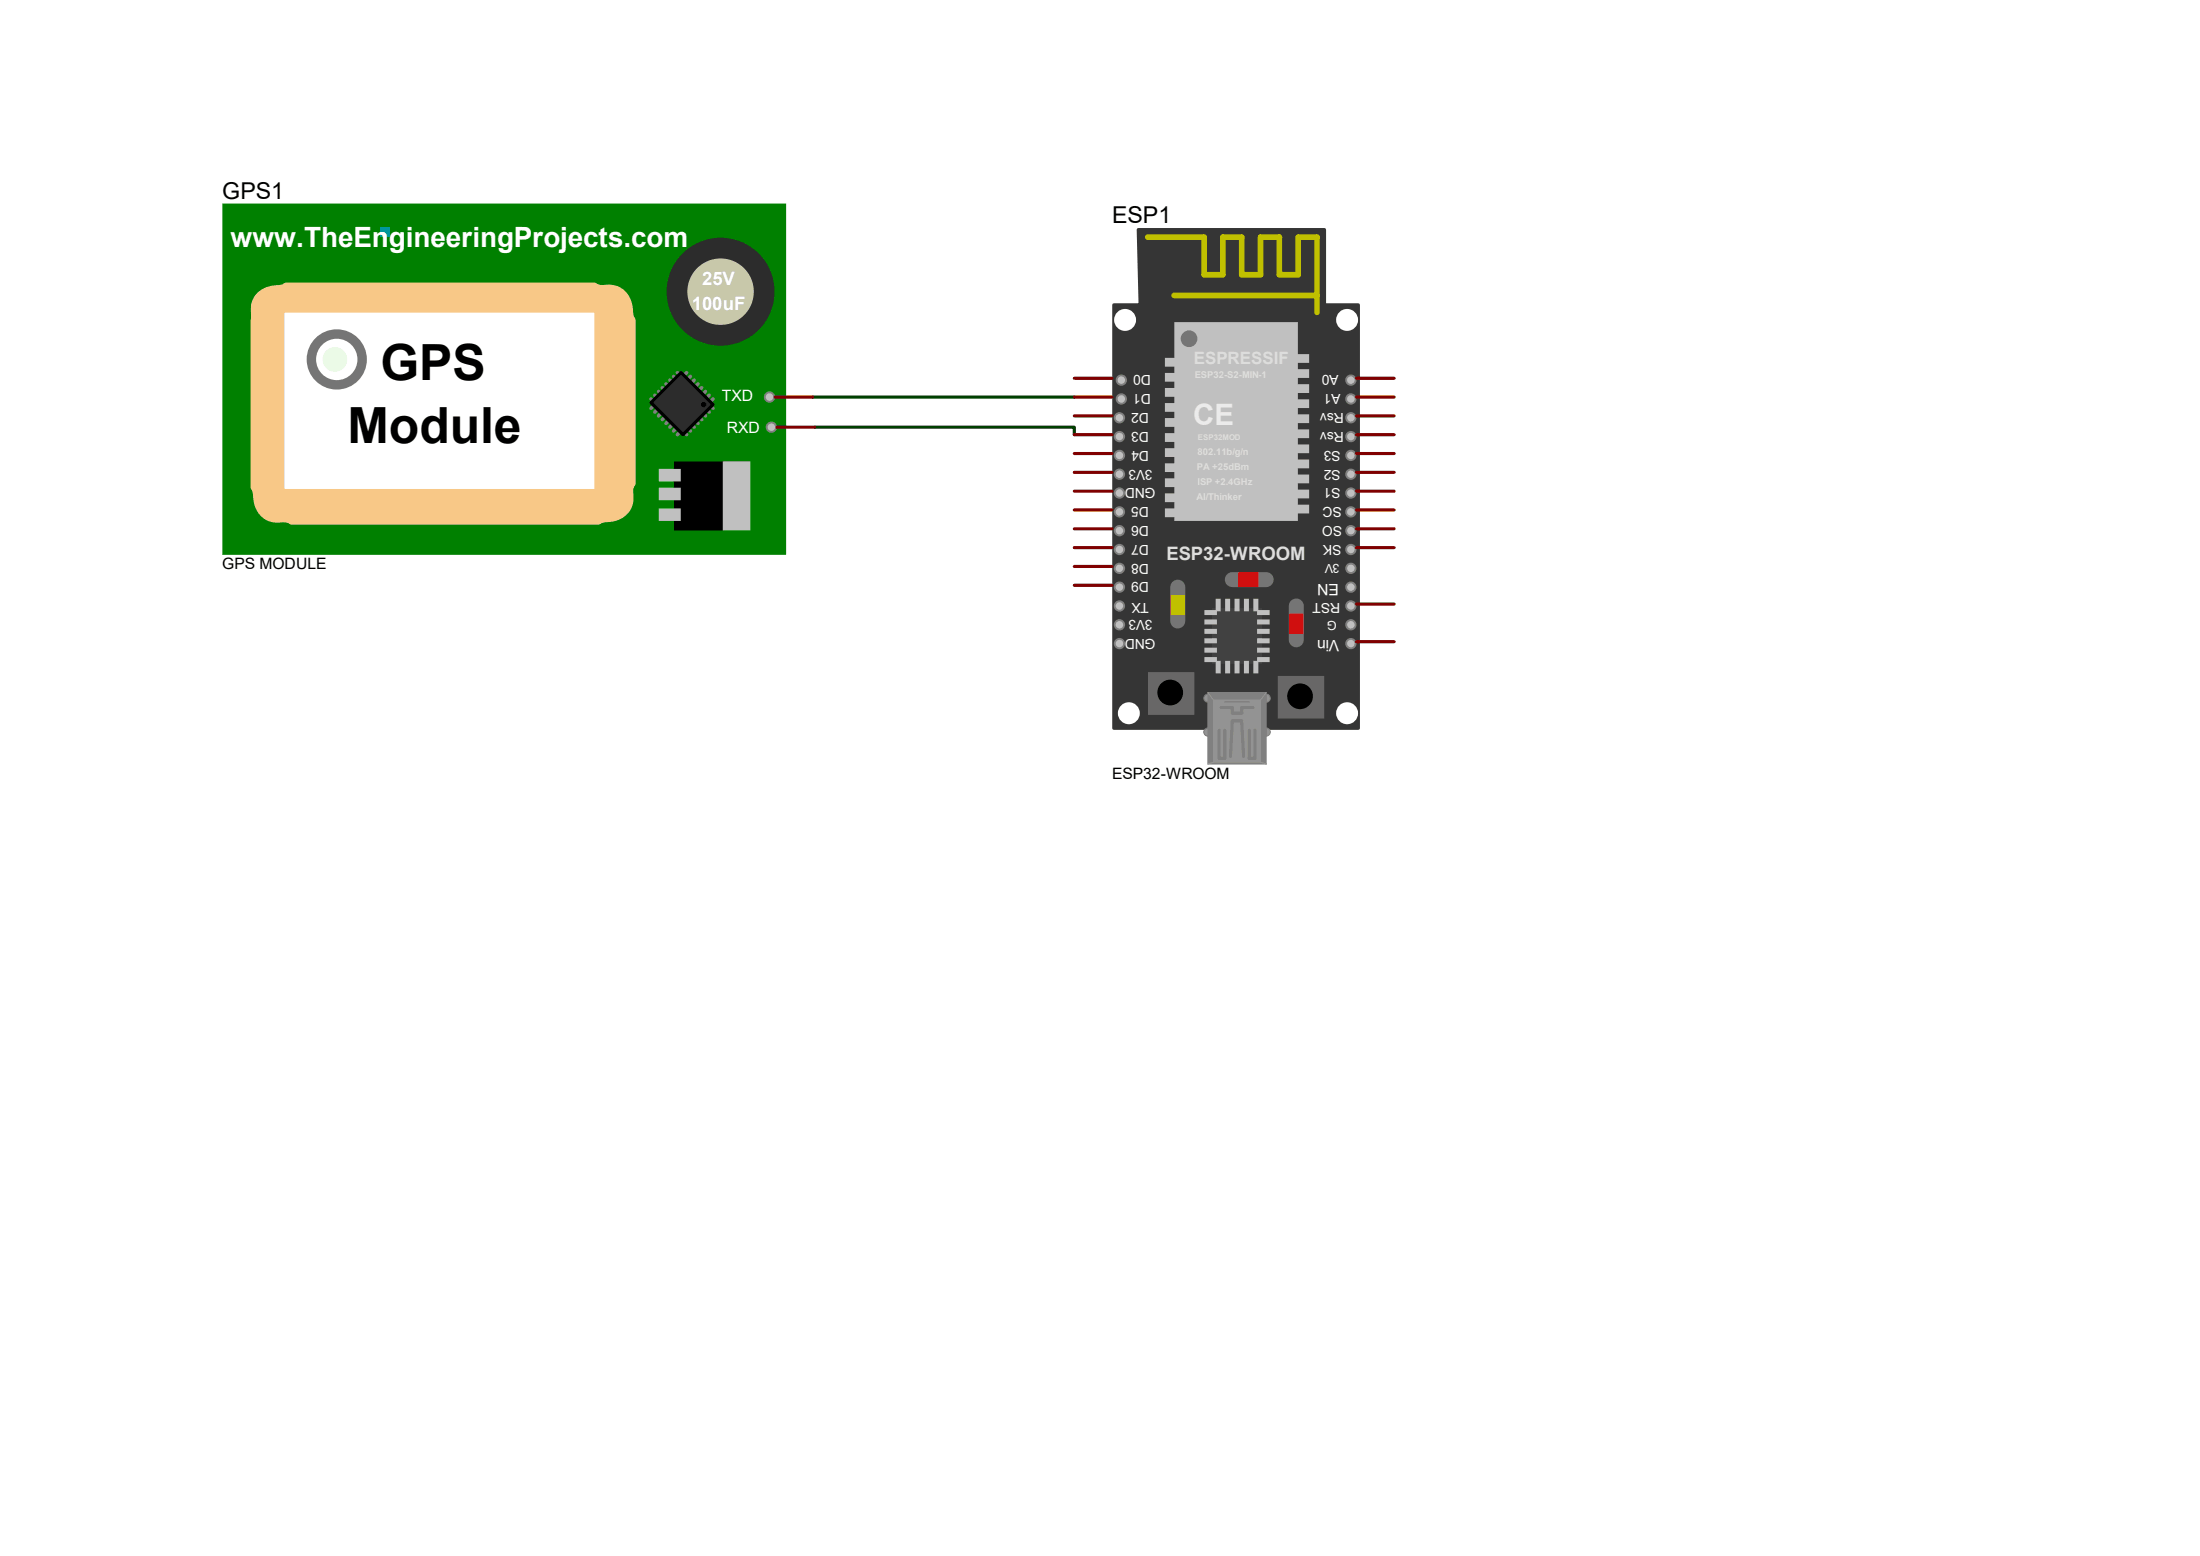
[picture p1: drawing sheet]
<svg xmlns="http://www.w3.org/2000/svg" width="297mm" height="210mm" viewBox="0 0 297 210" stroke-linecap="round" stroke-linejoin="round" font-family="sans-serif">
<path d="M109.7 53.6h35.3M110 57.7h35v1" fill="none" stroke="#004000" stroke-width=".42"/>
<path d="M153.7 31h25.1v10.1h4.6v57.2h-33v-57.2h3.5z" fill="#353535" stroke="#353535" stroke-width=".42"/>
<g fill="#c0c0c0" stroke="#808080" stroke-width=".25">
<circle cx="151.1" cy="56.4" r=".64"/>
<circle cx="151.4" cy="53.8" r=".64"/>
<circle cx="151.1" cy="58.9" r=".64"/>
<circle cx="151.1" cy="61.5" r=".64"/>
<circle cx="151.1" cy="66.5" r=".64"/>
<circle cx="151.1" cy="64" r=".64"/>
<circle cx="151.1" cy="69.1" r=".64"/>
<circle cx="151.1" cy="71.6" r=".64"/>
<circle cx="151.1" cy="76.7" r=".64"/>
<circle cx="151.1" cy="74.2" r=".64"/>
<circle cx="151.1" cy="79.2" r=".64"/>
<circle cx="151.1" cy="81.8" r=".64"/>
<circle cx="151.4" cy="51.3" r=".64"/>
<circle cx="182.4" cy="51.3" r=".64"/>
<circle cx="182.4" cy="56.4" r=".64"/>
<circle cx="182.4" cy="61.5" r=".64"/>
<circle cx="182.4" cy="58.9" r=".64"/>
<circle cx="182.4" cy="64" r=".64"/>
<circle cx="182.4" cy="66.5" r=".64"/>
<circle cx="182.4" cy="71.6" r=".64"/>
<circle cx="182.4" cy="69.1" r=".64"/>
<circle cx="182.4" cy="74.2" r=".64"/>
</g>
<g fill="#939393" stroke="#757575" stroke-width=".14">
<circle cx="163.1" cy="98.8" r=".55"/>
<circle cx="163.1" cy="94.2" r=".55"/>
</g>
<g fill="#939393" stroke="#808080" stroke-width=".14">
<circle cx="170.9" cy="98.8" r=".55"/>
<circle cx="170.9" cy="94.2" r=".55"/>
</g>
<path d="M163.1 93.5h7.8v9.6h-7.8z" fill="#808080" stroke="#808080" stroke-width=".14"/>
<path d="M163.8 94.5h6.4v8.4h-6.4z" fill="#939393" stroke="#939393" stroke-width=".14"/>
<path d="M163.1 93.5l.7 1M170.9 93.5l-.7 1M163.8 102.9l-.7 .2M170.2 102.9l.8 .2" fill="none" stroke="#939393" stroke-width=".14"/>
<path d="M164.6 98.6v3.8h.8v-3.8M164.8 95.5h1.6v.8h1.2v-.8h1.6M167.6 97.3h-1.2l-.3 4.8M167.6 97.5l.3 4.6M168.7 98.6v3.8h.7v-3.8" fill="none" stroke="#808080" stroke-width=".42"/>
<path d="M165.4 94.7h3.3" fill="none" stroke="#808080" stroke-width=".21"/>
<g fill="#c0c0c0" stroke="#808080" stroke-width=".25">
<circle cx="182.4" cy="53.8" r=".64"/>
<circle cx="182.4" cy="79.2" r=".64"/>
<circle cx="182.4" cy="76.7" r=".64"/>
</g>
<path d="M159 79.2v4.6M175 81.8v4.6" fill="none" stroke="#757575" stroke-width="2"/>
<path d="M174.2 83.1h1.6v2.2h-1.6z" fill="#f00" stroke="#f00" stroke-width=".42"/>
<path d="M158.2 80.5h1.6v2.3h-1.6z" fill="#ff8000" stroke="#ff8000" stroke-width=".42"/>
<path d="M163.8 82.3h6.4v7.1h-6.4z" fill="#414141" stroke="#414141" stroke-width=".42"/>
<g fill="#fff" stroke="#fff" stroke-width=".42">
<circle cx="151.9" cy="43.2" r="1.27"/>
<circle cx="181.9" cy="43.2" r="1.27"/>
<circle cx="181.9" cy="96.3" r="1.27"/>
<circle cx="152.4" cy="96.3" r="1.27"/>
</g>
<g fill="#686767" stroke="#686767" stroke-width=".42">
<path d="M155.2 90.9h5.8v5.4h-5.8z"/>
<path d="M172.7 91.4h5.9v5.4h-5.9z"/>
</g>
<g fill="#000" stroke="#000" stroke-width=".42">
<circle cx="158" cy="93.5" r="1.52"/>
<circle cx="175.5" cy="94" r="1.52"/>
</g>
<g fill="#c0c0c0" stroke="#c0c0c0" stroke-width=".42">
<path d="M162.8 82.5h1.3v.3h-1.3z"/>
<path d="M162.8 83.8h1.3v.3h-1.3z"/>
<path d="M162.8 85.1h1.3v.2h-1.3z"/>
<path d="M162.8 86.4h1.3v.2h-1.3z"/>
<path d="M162.8 87.6h1.3v.3h-1.3z"/>
<path d="M162.8 88.9h1.3v.3h-1.3z"/>
<path d="M169.9 82.5h1.3v.3h-1.3z"/>
<path d="M169.9 83.8h1.3v.3h-1.3z"/>
<path d="M169.9 85.1h1.3v.2h-1.3z"/>
<path d="M169.9 86.4h1.3v.2h-1.3z"/>
<path d="M169.9 87.6h1.3v.3h-1.3z"/>
<path d="M169.9 88.9h1.3v.3h-1.3z"/>
<path d="M164.3 81h.3v1.3h-.3z"/>
<path d="M165.6 81h.3v1.3h-.3z"/>
<path d="M166.9 81h.2v1.3h-.2z"/>
<path d="M168.1 81h.3v1.3h-.3z"/>
<path d="M169.4 81h.3v1.3h-.3z"/>
<path d="M164.3 89.4h.3v1.3h-.3z"/>
<path d="M165.6 89.4h.3v1.3h-.3z"/>
<path d="M166.9 89.4h.2v1.3h-.2z"/>
<path d="M168.1 89.4h.3v1.3h-.3z"/>
<path d="M169.4 89.4h.3v1.3h-.3z"/>
<path d="M158.7 43.7h16.3v26.4h-16.3z"/>
<path d="M157.5 48.5h1.2v.8h-1.2z"/>
<path d="M157.5 50.5h1.2v.8h-1.2z"/>
<path d="M157.5 52.6h1.2v.7h-1.2z"/>
<path d="M157.5 54.6h1.2v.8h-1.2z"/>
<path d="M157.5 56.6h1.2v.8h-1.2z"/>
<path d="M157.5 58.7h1.2v.7h-1.2z"/>
<path d="M157.5 60.7h1.2v.8h-1.2z"/>
<path d="M157.5 62.7h1.2v.8h-1.2z"/>
<path d="M157.5 64.8h1.2v.7h-1.2z"/>
<path d="M157.5 66.8h1.2v.8h-1.2z"/>
<path d="M157.5 68.8h1.2v.8h-1.2z"/>
<path d="M175.3 48h1.2v.8h-1.2z"/>
<path d="M175.3 50h1.2v.8h-1.2z"/>
<path d="M175.3 52.1h1.2v.7h-1.2z"/>
<path d="M175.3 54.1h1.2v.8h-1.2z"/>
<path d="M175.3 56.1h1.2v.8h-1.2z"/>
<path d="M175.3 58.2h1.2v.7h-1.2z"/>
<path d="M175.3 60.2h1.2v.8h-1.2z"/>
<path d="M175.3 62.2h1.2v.8h-1.2z"/>
<path d="M175.3 64.3h1.2v.7h-1.2z"/>
<path d="M175.3 66.3h1.2v.8h-1.2z"/>
<path d="M175.3 68.3h1.2v.8h-1.2z"/>
</g>
<circle cx="160.5" cy="45.7" r="1.06" fill="#757575" stroke="#757575" stroke-width=".14"/>
<path d="M154.9 32h7.7v5.1h2.5v-5.1h2.5v5.1h2.6v-5.1h2.5v5.1h2.6v-5.1h2.5v10.2M158.5 39.9h19.3" fill="none" stroke="#c0c000" stroke-width=".76"/>
<g fill="#c0c0c0" stroke="#808080" stroke-width=".25">
<circle cx="151.1" cy="86.9" r=".64"/>
<circle cx="151.1" cy="84.3" r=".64"/>
<circle cx="182.4" cy="81.8" r=".64"/>
<circle cx="182.4" cy="86.9" r=".64"/>
<circle cx="182.4" cy="84.3" r=".64"/>
</g>
<path d="M166.4 78.2h4.5" fill="none" stroke="#757575" stroke-width="2"/>
<path d="M167.4 77.5h2.3v1.5h-2.3z" fill="#f00" stroke="#f00" stroke-width=".42"/>
<g fill="none" stroke="#800000" stroke-width=".42">
<path d="M145 51.1h5.1M145 53.6h5.1M145 56.1h5.1M145 58.7h5.1M183.1 51.1h5.1M183.1 53.6h5.1M183.1 56.1h5.1M183.1 58.7h5.1M145 61.2h5.1M145 68.8h5.1M145 71.4h5.1M145 73.9h5.1"/>
<path d="M145 76.5h5.1M145 79h5.1M145 66.3h5.1M145 63.8h5.1M183.1 61.2h5.1M183.1 68.8h5.1M183.1 71.4h5.1M183.1 73.9h5.1M183.1 66.3h5.1M183.1 63.8h5.1M183.1 86.6h5.1M183.1 81.5h5.1"/>
</g>
<path d="M30.2 27.7h75.7v47h-75.7z" fill="#008000" stroke="#008000" stroke-width=".42"/>
<path d="M34 38.4h51.6v32.2h-51.6z" fill="#f8c887" stroke="#f8c887" stroke-width=".42"/>
<path d="M38.6 42.4h41.4v23.4h-41.4z" fill="#fff" stroke="#fff" stroke-width=".42"/>
<path d="M51.3 30.7h1.3v1.3h-1.3z" fill="#00979c"/>
<g fill="#c0c0c0" stroke="#808080" stroke-width=".25">
<circle cx="103.9" cy="53.6" r=".64"/>
<circle cx="104.1" cy="57.7" r=".64"/>
</g>
<path d="M37.6 37.1a4.8 4.8 0 0 0-5.1 5.6M81.3 37.1a4.8 4.8 0 0 1 5.6 5.1M32.8 66.8a4.8 4.8 0 0 0 5.6 5.1M86.9 66.3a4.8 4.8 0 0 1-5.1 5.6" fill="none" stroke="#008000" stroke-width="2.8"/>
<circle cx="45.5" cy="48.5" r="3.4" fill="none" stroke="#757575" stroke-width="1.3"/>
<circle cx="45.2" cy="48.5" r="1.44" fill="#e3fcdc" stroke="#e3fcdc" stroke-width=".42"/>
<circle cx="97.3" cy="39.4" r="5.9" fill="#c8c8aa" stroke="#2c2c2c" stroke-width="2.8"/>
<g fill="none" stroke="#808080" stroke-width=".47">
<path d="M87.9 53.8l.5 .6M88.4 54.6l-.5 .5M88.4 53.3l.5 .5M88.9 55.1l-.5 .5M88.9 52.8l.5 .5M89.4 55.6l-.5 .5M89.4 52.3l.5 .5M89.9 56.1l-.5 .5M89.9 51.8l.5 .5M90.4 56.6l-.5 .5M90.4 51.3l.5 .5M90.9 57.1l-.5 .6"/>
<path d="M90.9 50.8l.5 .5M91.4 57.7l-.5 .5M91.4 50.3l.5 .5M91.9 58.2l-.5 .5M92.2 58.2l.5 .5M92.7 50.3l-.5 .5M92.7 57.7l.5 .5M93.2 50.8l-.5 .5M93.2 57.1l.5 .6M93.7 51.3l-.5 .5M93.7 56.6l.5 .5M94.2 51.8l-.5 .5"/>
<path d="M94.2 56.1l.5 .5M94.7 52.3l-.5 .5M94.7 55.6l.5 .5M95.2 52.8l-.5 .5M95.2 55.1l.6 .5M95.8 53.3l-.6 .5M95.8 54.6l.5 .5M96.3 53.8l-.5 .6"/>
</g>
<path d="M91.9 50.3l4.4 4.3-4.1 4.1-4.3-4.3z" fill="#2c2c2c" stroke="#000" stroke-width=".42"/>
<circle cx="95" cy="54.6" r=".3" fill="#000" stroke="#000" stroke-width=".14"/>
<path d="M91.2 62.5h6.3v8.9h-6.3z" fill="#000" stroke="#000" stroke-width=".42"/>
<g fill="#c0c0c0" stroke="#c0c0c0" stroke-width=".42">
<path d="M89.2 63.5h2.5v1.3h-2.5z"/>
<path d="M89.2 66h2.5v1.3h-2.5z"/>
<path d="M89.2 68.8h2.5v1.3h-2.5z"/>
<path d="M97.8 62.5h3.3v8.9h-3.3z"/>
</g>
<path d="M104.6 53.6h5.1M104.9 57.7h5.1" fill="none" stroke="#800000" stroke-width=".42"/>
<g font-size="6.7">
<text x="51.4" y="51.2">GPS</text>
<text x="46.9" y="59.9">Module</text>
</g>
<text font-size="4" fill="#eaeaea" x="161.1" y="57.3">CE</text>
<text font-size="3.8" fill="#fff" x="31.1" y="33.4">www.TheEngineeringProjects.com</text>
<g font-size="3.1">
<text x="30" y="26.8">GPS1</text>
<text x="150.2" y="30.1">ESP1</text>
</g>
<g font-size="2.5" fill="#fff">
<text x="93.4" y="41.8">100uF</text>
<text x="94.8" y="38.5">25V</text>
</g>
<text font-size="2.5" fill="#ddd" x="157.5" y="75.6">ESP32-WROOM</text>
<g font-size="2.1" fill="#fff">
<text x="97.5" y="54.1">TXD</text>
<text x="98.1" y="58.4">RXD</text>
<text x="180.8" y="78.8" transform="rotate(-180 180.8 78.8)">EN</text>
<text x="180.8" y="86.4" transform="rotate(-180 180.8 86.4)">Vin</text>
</g>
<g font-size="2.1">
<text x="30" y="76.8">GPS MODULE</text>
<text x="150.2" y="105.2">ESP32-WROOM</text>
</g>
<g font-size="1.9" fill="#fff">
<text x="155.4" y="53.2" transform="rotate(-180 155.4 53.2)">D1</text>
<text x="155.4" y="50.7" transform="rotate(-180 155.4 50.7)">D0</text>
<text x="180.7" y="50.7" transform="rotate(-180 180.7 50.7)">A0</text>
<text x="181" y="53.2" transform="rotate(-180 181 53.2)">A1</text>
<text x="155.1" y="55.8" transform="rotate(-180 155.1 55.8)">D2</text>
<text x="155.1" y="58.3" transform="rotate(-180 155.1 58.3)">D3</text>
<text x="181.4" y="58.3" transform="rotate(-180 181.4 58.3)">Rsv</text>
<text x="181.4" y="55.8" transform="rotate(-180 181.4 55.8)">Rsv</text>
<text x="155.1" y="60.8" transform="rotate(-180 155.1 60.8)">D4</text>
<text x="155.6" y="63.4" transform="rotate(-180 155.6 63.4)">3V3</text>
<text x="156" y="65.9" transform="rotate(-180 156 65.9)">GND</text>
<text x="181" y="65.9" transform="rotate(-180 181 65.9)">S1</text>
<text x="181" y="63.4" transform="rotate(-180 181 63.4)">S2</text>
<text x="181" y="60.8" transform="rotate(-180 181 60.8)">S3</text>
<text x="155.1" y="68.5" transform="rotate(-180 155.1 68.5)">D5</text>
<text x="155.1" y="71" transform="rotate(-180 155.1 71)">D6</text>
<text x="181.1" y="68.5" transform="rotate(-180 181.1 68.5)">SC</text>
<text x="181.2" y="71" transform="rotate(-180 181.2 71)">SO</text>
<text x="155.1" y="73.5" transform="rotate(-180 155.1 73.5)">D7</text>
<text x="155.1" y="76.1" transform="rotate(-180 155.1 76.1)">D8</text>
<text x="181.1" y="73.5" transform="rotate(-180 181.1 73.5)">SK</text>
<text x="155.1" y="78.6" transform="rotate(-180 155.1 78.6)">D9</text>
<text x="155.1" y="81.4" transform="rotate(-180 155.1 81.4)">TX</text>
<text x="155.6" y="83.7" transform="rotate(-180 155.6 83.7)">3V3</text>
<text x="180.9" y="81.4" transform="rotate(-180 180.9 81.4)">RST</text>
<text x="156" y="86.2" transform="rotate(-180 156 86.2)">GND</text>
</g>
<g font-size="1.7" fill="#fff">
<text x="180.8" y="76.2" transform="rotate(-180 180.8 76.2)">3V</text>
<text x="180.5" y="83.8" transform="rotate(-180 180.5 83.8)">G</text>
</g>
</svg>
